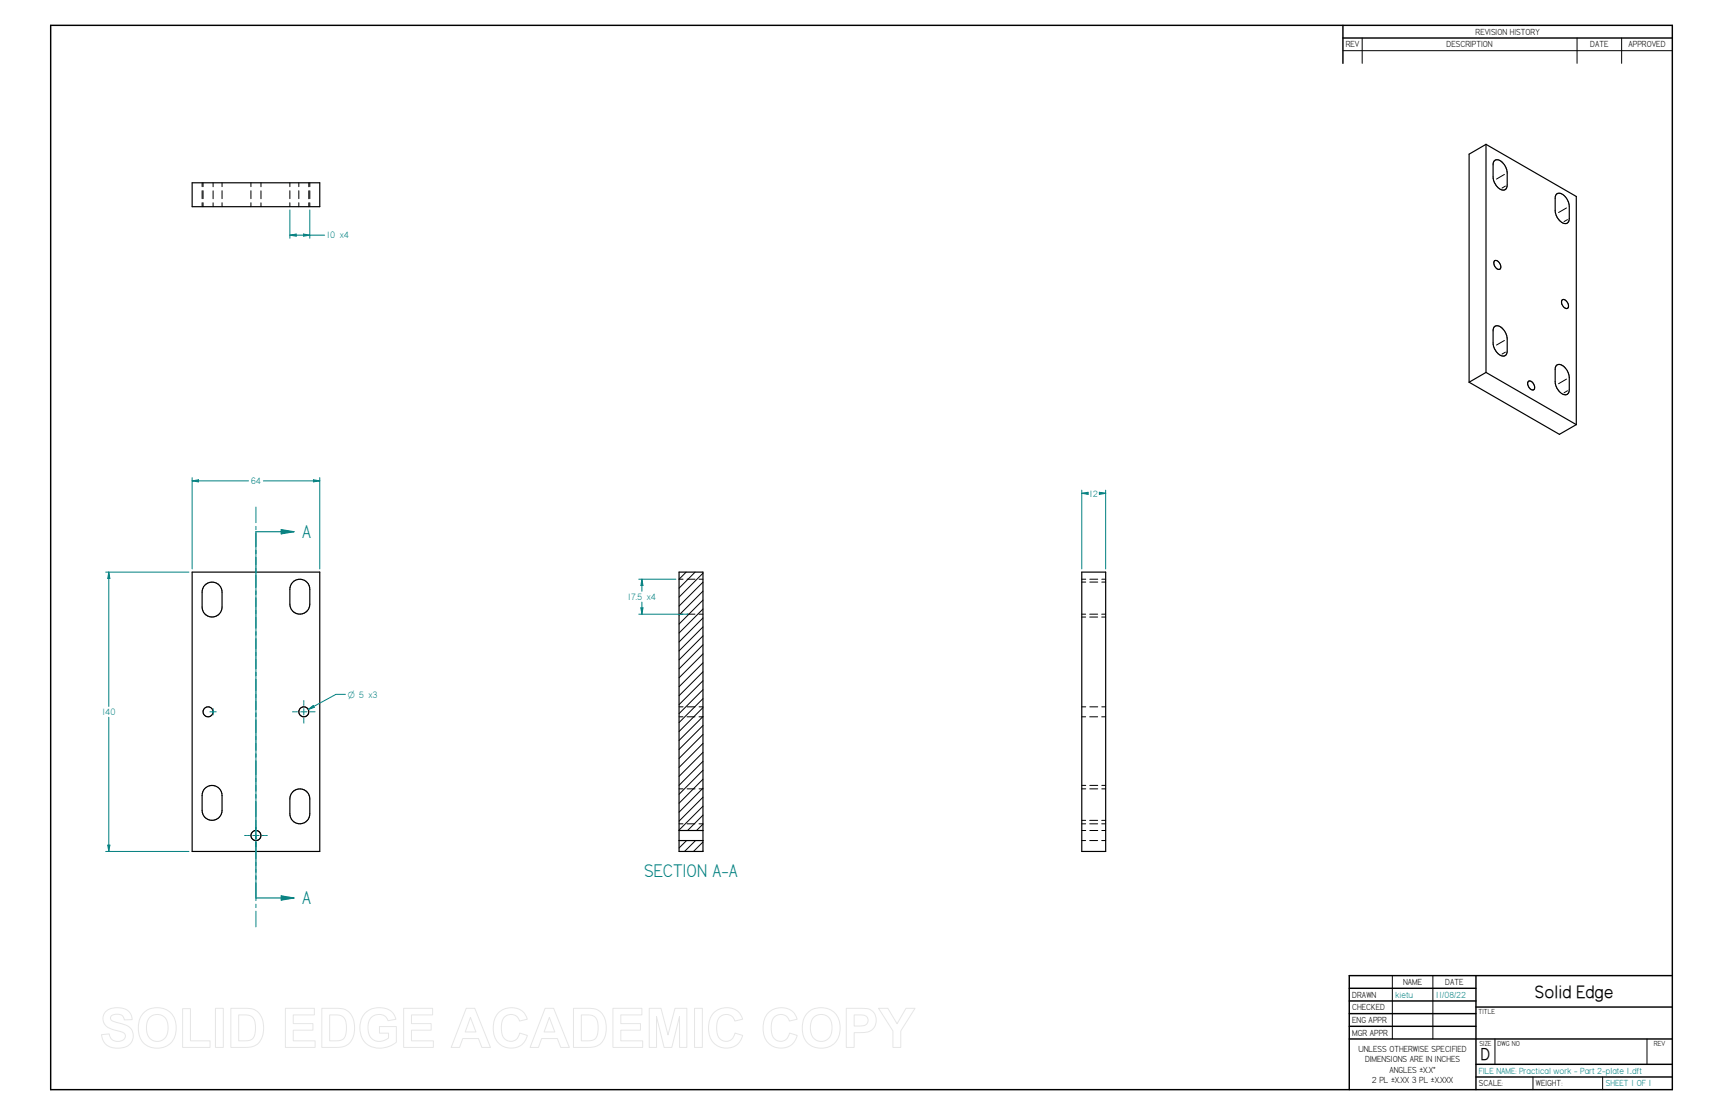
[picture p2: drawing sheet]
<svg xmlns="http://www.w3.org/2000/svg" width="864mm" height="559mm" viewBox="0 0 864 559" stroke-linecap="round" stroke-linejoin="round" font-family="sans-serif">
<g fill="none" stroke="#000" stroke-width=".72">
<path d="M25 13h813v533h-813zM673 13v19M673 19h165M676 495h64M740 489v57M838 489h-162v57M676 502h64M676 508h64M676 514h64M740 505h98M676 521h162M740 533h98"/>
<path d="M740 540h98"/>
</g>
<g fill="none" stroke="#000" stroke-width=".5">
<path d="M683 19v13M790 19v13M813 19v13M673 25h165M101 92v2M101 96v4M102 92v2M102 96v4M107 92v2M107 96v4M111 92v2M111 96v4"/>
<path d="M126 92v2M126 96v4M131 92v2M131 96v4M145 92v2M145 96v4M150 92v2M150 96v4M155 92v2M155 96v4M754 87l-4 3M755 93l-2 1"/>
<path d="M101 102v2M102 102v2M107 102v2M111 102v2M126 102v2M131 102v2M145 102v2M150 102v2M155 102v2M785 104l-4 3M786 110l-2 1M754 171l-4 2"/>
<path d="M755 176l-2 1M785 190l-4 2M786 196l-2 1M542 290h2M542 292h2M546 290h4M546 292h4M552 290h2M552 292h2M542 308h2M542 309h2M546 308h4"/>
<path d="M546 309h4M552 308h2M552 309h2M542 359h2M542 354h2M546 359h4M546 354h4M552 359h2M552 354h2M542 395h2M542 394h2M546 395h4"/>
<path d="M546 394h4M552 395h2M552 394h2M542 413h2M542 411h2M542 416h2M546 413h4M546 411h4M546 416h4M552 413h2M552 411h2M552 416h2"/>
<path d="M542 421h2M546 421h4M552 421h2M698 489v32M718 489v32M749 521v12M768 540v6M803 540v6M825 521v12"/>
</g>
<g fill="none" stroke="#000" stroke-width=".59">
<path d="M745 72v115M745 72l-9 5v115M745 72l45 26v115M96 92h64v12h-64zM749 80l-1 2v7l1 3M749 80a6 6 0 0 1 6 7v6a2.4 2.4 0 0 1-1 2 2.4 2.4 0 0 1-3-1l-2-2M780 97a6 6 0 0 1 7 6v7a2.4 2.4 0 0 1-2 2 2.4 2.4 0 0 1-3-1l-2-2v-3v-7zM749 131a2.7 2.7 0 0 1 3 1 2.7 2.7 0 0 1-1 3 3 3 0 0 1-2-4zM783 150a2.5 2.5 0 0 1 3 2 2.5 2.5 0 0 1-1 3 3 3 0 0 1-2-5zM749 164l-1 1v7l1 3M749 164a6 6 0 0 1 6 6v6a2.4 2.4 0 0 1-1 3 2.4 2.4 0 0 1-3-2l-2-2M736 192l46 26 8-5"/>
<path d="M745 187l45 26M745 187l-9 5M766 191a2.7 2.7 0 0 1 3 2 2.7 2.7 0 0 1-1 2 3 3 0 0 1-2-4zM780 183a6 6 0 0 1 7 6v6a2.4 2.4 0 0 1-2 3 2.4 2.4 0 0 1-3-1l-2-2v-3v-8zM96 287h64v140h-64zM103 293a5 5 0 0 1 5-1 5 5 0 0 1 3 5v7a5 5 0 0 1-5 5 5 5 0 0 1-5-5v-8zM147 292a5 5 0 0 1 5-1 5 5 0 0 1 3 4v8a5 5 0 0 1-5 5 5 5 0 0 1-5-5v-9zM542 287h12v140h-12zM103 395a5 5 0 0 1 5-1 5 5 0 0 1 3 5v7a5 5 0 0 1-5 5 5 5 0 0 1-5-5v-8zM147 397a5 5 0 0 1 5-1 5 5 0 0 1 3 4v8a5 5 0 0 1-5 5 5 5 0 0 1-5-5v-9z"/>
<circle cx="104" cy="357" r="2.5"/>
<circle cx="152" cy="357" r="2.5"/>
<circle cx="128" cy="419" r="2.5"/>
</g>
<g fill="none" stroke="#008080" stroke-width=".59">
<path d="M128 276v1M128 279v15M147 266h-19v8M128 296v2M128 300v15M128 317v1M128 320v15M128 337v2M128 340v16M128 357v2M128 361v15M128 378v1"/>
<path d="M128 381v15M128 398v2M128 402v15M128 419v1M128 422v15M128 439v2M128 442v8"/>
</g>
<path d="M141 265l6 1-6 2z" fill="#008080"/>
<path d="M141 265l6 1-6 2zM128 450h19" fill="none" stroke="#008080" stroke-width=".59"/>
<path d="M141 449l6 1-6 1z" fill="#008080"/>
<path d="M141 449l6 1-6 1z" fill="none" stroke="#008080" stroke-width=".59"/>
<g fill="none" stroke="#000" stroke-width=".5">
<path d="M344 287l-4 3h2M344 290h4M348 287l-8 8M350 290h2M352 287l-12 12M352 292l-12 12M352 296l-12 12M340 308h2M344 308h4M350 308h2M352 301l-12 12M352 305l-12 12"/>
<path d="M352 310l-12 12M352 314l-12 12M352 319l-12 12M352 323l-12 12M352 328l-12 12M352 332l-12 12M352 337l-12 12M340 359h2M340 354h2M344 359h4M344 354h4M350 359h2l-12 12"/>
<path d="M350 354h2M352 341l-12 12M352 346l-12 12M352 350l-12 12M352 355l-12 12M352 364l-12 12M352 368l-12 12M352 373l-12 12M352 377l-12 12M340 395h2M344 395h4M350 395h2"/>
<path d="M352 382l-12 12M352 386l-12 12M352 391l-12 12M352 395l-12 12M352 400l-12 12M340 413h2M344 413h4M350 413h2M352 413l-3 3M352 409l-7 7M352 404l-12 12M344 421l-4 4"/>
<path d="M349 421l-6 6M352 426v1M352 422l-4 5"/>
</g>
<path d="M340 287h12v140h-12zM340 416h12M340 421h12" fill="none" stroke="#000" stroke-width=".59"/>
<path d="M96 239v46M160 239v46M157 240l3 1-3 1z" fill="none" stroke="#008080" stroke-width=".5"/>
<path d="M157 240l3 1-3 1z" fill="#008080"/>
<path d="M96 241l3-1v2z" fill="none" stroke="#008080" stroke-width=".5"/>
<path d="M96 241l3-1v2z" fill="#008080"/>
<path d="M96 241h29M132 241h28M53 287h42M55 287v3h-1zM53 427h42" fill="none" stroke="#008080" stroke-width=".5"/>
<path d="M55 287v3h-1z" fill="#008080"/>
<path d="M54 424h1v3z" fill="none" stroke="#008080" stroke-width=".5"/>
<path d="M54 424h1v3z" fill="#008080"/>
<path d="M55 287v67M55 359v68M154 356l3-2h1zM173 348h-5l-14 8" fill="none" stroke="#008080" stroke-width=".5"/>
<path d="M154 356l3-2h1z" fill="#008080"/>
<path d="M320 290h19M322 290v3h-1zM320 308h25" fill="none" stroke="#008080" stroke-width=".5"/>
<path d="M322 290v3h-1z" fill="#008080"/>
<path d="M321 305h1v3z" fill="none" stroke="#008080" stroke-width=".5"/>
<path d="M321 305h1v3z" fill="#008080"/>
<path d="M145 118l3-1v1zM145 105v14M155 105v14M322 290v6M322 302v6" fill="none" stroke="#008080" stroke-width=".5"/>
<path d="M145 118l3-1v1z" fill="#008080"/>
<path d="M152 117l3 1h-3z" fill="none" stroke="#008080" stroke-width=".5"/>
<path d="M152 117l3 1h-3z" fill="#008080"/>
<path d="M145 118h18M542 246v39M551 247h3l-3 1zM554 246v39" fill="none" stroke="#008080" stroke-width=".5"/>
<path d="M551 247h3l-3 1z" fill="#008080"/>
<path d="M542 247h3v1z" fill="none" stroke="#008080" stroke-width=".5"/>
<path d="M542 247h3v1z" fill="#008080"/>
<g fill="none" stroke="#008080" stroke-width=".5">
<path d="M128 254v8M542 247h3M551 247h3M128 264v1M128 267v16M128 285v2M128 288v16M128 306v2M128 309v16M128 327v2M128 330v16M105 357h3"/>
<path d="M107 355v3M128 348v2M128 351v16M147 357h1M148 357h.1M148 357h1M151 357h3M152 351v1M152 352h.1M152 353v1M152 355v3M152 360v1"/>
<path d="M155 357h1M157 357h.1M157 357h1M128 369v2M128 372v16M152 361h.1M152 361v1M128 390v2M128 394v15M123 419h1M124 419h.1M124 419h1"/>
<path d="M127 419h3M128 411v2M128 413v1M128 414v16M131 419h1M133 419h.1M133 419h1M128 432v2M128 436v15M128 453v2M128 457v8"/>
</g>
<g fill="none" stroke="#e6e6e6" stroke-width=".5">
<path d="M53 507a9 9 0 0 1 13 2v2h-4a4 4 0 0 0-3-3 4 4 0 0 0-4 2 4 4 0 0 0 5 3 7 7 0 0 1 7 7 9 9 0 0 1-15 3l-1-4 4-1a4 4 0 0 0 3 4 4 4 0 0 0 5-3l-2-2a13 13 0 0 1-9-5v-3zM72 508a10 10 0 0 1 12-1 10 10 0 0 1 4 11 10 10 0 0 1-12 7 10 10 0 0 1-6-13zM75 510a6 6 0 0 1 7-1 6 6 0 0 1 2 7 5 5 0 0 1-6 6 5 5 0 0 1-5-7l1-3zM92 506h3v16h10v3h-13zM108 505h4v20h-4zM116 505h7a9 9 0 0 1 9 11 8 8 0 0 1-9 9h-7zM120 509h1a5 5 0 0 1 7 6 5 5 0 0 1-4 7h-4zM143 505h15v4h-11v4h10v3h-10v6h11v3h-15zM161 505h7a9 9 0 0 1 10 11 8 8 0 0 1-9 9h-8zM165 509h2a5 5 0 0 1 7 6 5 5 0 0 1-5 7h-4zM183 508a10 10 0 0 1 15 1v2l-4 1a5 5 0 0 0-7-3 5 5 0 0 0-3 7 6 6 0 0 0 4 6 6 6 0 0 0 7-2v-2h-5v-4h9v8a11 11 0 0 1-12 3 11 11 0 0 1-7-10l1-4zM202 505h15v4h-11v4h10v3h-10v6h11v3h-15z"/>
<path d="M234 505h4l8 20h-4l-2-5h-8l-2 5h-4zM236 510l3 7h-6zM250 508a9 9 0 0 1 14 3l-4 1a5 5 0 0 0-5-3 5 5 0 0 0-4 5 6 6 0 0 0 6 8l2-2 1-2 4 1a9 9 0 0 1-10 6 9 9 0 0 1-7-11 10 10 0 0 1 3-6zM273 505h4l8 20h-4l-2-5h-8l-1 5h-4zM275 510l3 7h-5zM287 505h8a9 9 0 0 1 9 11 8 8 0 0 1-9 9h-8zM291 509h2a5 5 0 0 1 7 6 5 5 0 0 1-4 7h-5zM307 505h15v4h-11v4h10v3h-10v6h11v3h-15zM325 505h6l4 14 3-14h6v20h-3v-16l-4 16h-4l-4-16v16h-4zM348 505h4v20h-4zM358 508a9 9 0 0 1 14 3l-4 1a5 5 0 0 0-5-3 5 5 0 0 0-4 5 6 6 0 0 0 6 8l2-2 1-2 4 1a9 9 0 0 1-11 6 9 9 0 0 1-6-11 10 10 0 0 1 3-6zM385 508a9 9 0 0 1 15 3l-4 1a5 5 0 0 0-6-3 5 5 0 0 0-3 5 6 6 0 0 0 5 8l2-2 2-2 4 1a9 9 0 0 1-11 6 9 9 0 0 1-6-11 10 10 0 0 1 2-6z"/>
<path d="M405 508a10 10 0 0 1 12-1 10 10 0 0 1 4 11 10 10 0 0 1-13 7 10 10 0 0 1-6-13zM408 510a6 6 0 0 1 7-1 6 6 0 0 1 2 7 5 5 0 0 1-6 6 5 5 0 0 1-5-7l1-3zM424 505h6a7 7 0 0 1 9 4 7 7 0 0 1-8 9h-3v7h-4zM428 509h2a4 4 0 0 1 5 3l-2 2h-5zM440 505h5l5 8 4-8h5l-8 12v8h-3v-8z"/>
</g>
<g font-size="10.4" fill="#008080">
<text x="151" y="270">A</text>
<text x="323" y="439">SECTION A-A</text>
<text x="151" y="453">A</text>
</g>
<text font-size="10" x="769" y="500">Solid Edge</text>
<text font-size="9.7" x="742" y="531">D</text>
<g font-size="5.2" fill="#008080">
<text x="164" y="119">10 x4</text>
<text x="126" y="243">64</text>
<text x="546" y="249">12</text>
<text x="315" y="301">17.5 x4</text>
<text x="51" y="358">140</text>
</g>
<g font-size="5">
<text x="740" y="17">REVISION HISTORY</text>
<text x="674" y="24">REV</text>
<text x="725" y="24">DESCRIPTION</text>
<text x="797" y="24">DATE</text>
<text x="816" y="24">APPROVED</text>
<text x="703" y="494">NAME</text>
<text x="724" y="494">DATE</text>
<text x="678" y="500">DRAWN</text>
<text x="678" y="506">CHECKED</text>
<text x="678" y="513">ENG APPR</text>
<text x="678" y="519">MGR APPR</text>
<text x="681" y="527">UNLESS OTHERWISE SPECIFIED</text>
<text x="684" y="532">DIMENSIONS ARE IN INCHES</text>
<text x="696" y="538">ANGLES ±X.X°</text>
<text x="688" y="543">2 PL ±X.XX 3 PL ±X.XXX</text>
<text x="741" y="544">SCALE:</text>
<text x="770" y="544">WEIGHT:</text>
</g>
<g font-size="5" fill="#008080">
<text x="699" y="500">kietu</text>
<text x="720" y="500">11/08/22</text>
<text x="741" y="538">FILE NAME: Practical work - Part 2-plate 1..dft</text>
<text x="805" y="544">SHEET 1 OF 1</text>
</g>
<text font-size="4.9" fill="#008080" x="174" y="350">O 5 x3</text>
<g font-size="4.1">
<text x="741" y="508">TITLE</text>
<text x="742" y="524">SIZE</text>
<text x="751" y="524">DWG NO</text>
<text x="829" y="524">REV</text>
</g>
</svg>
